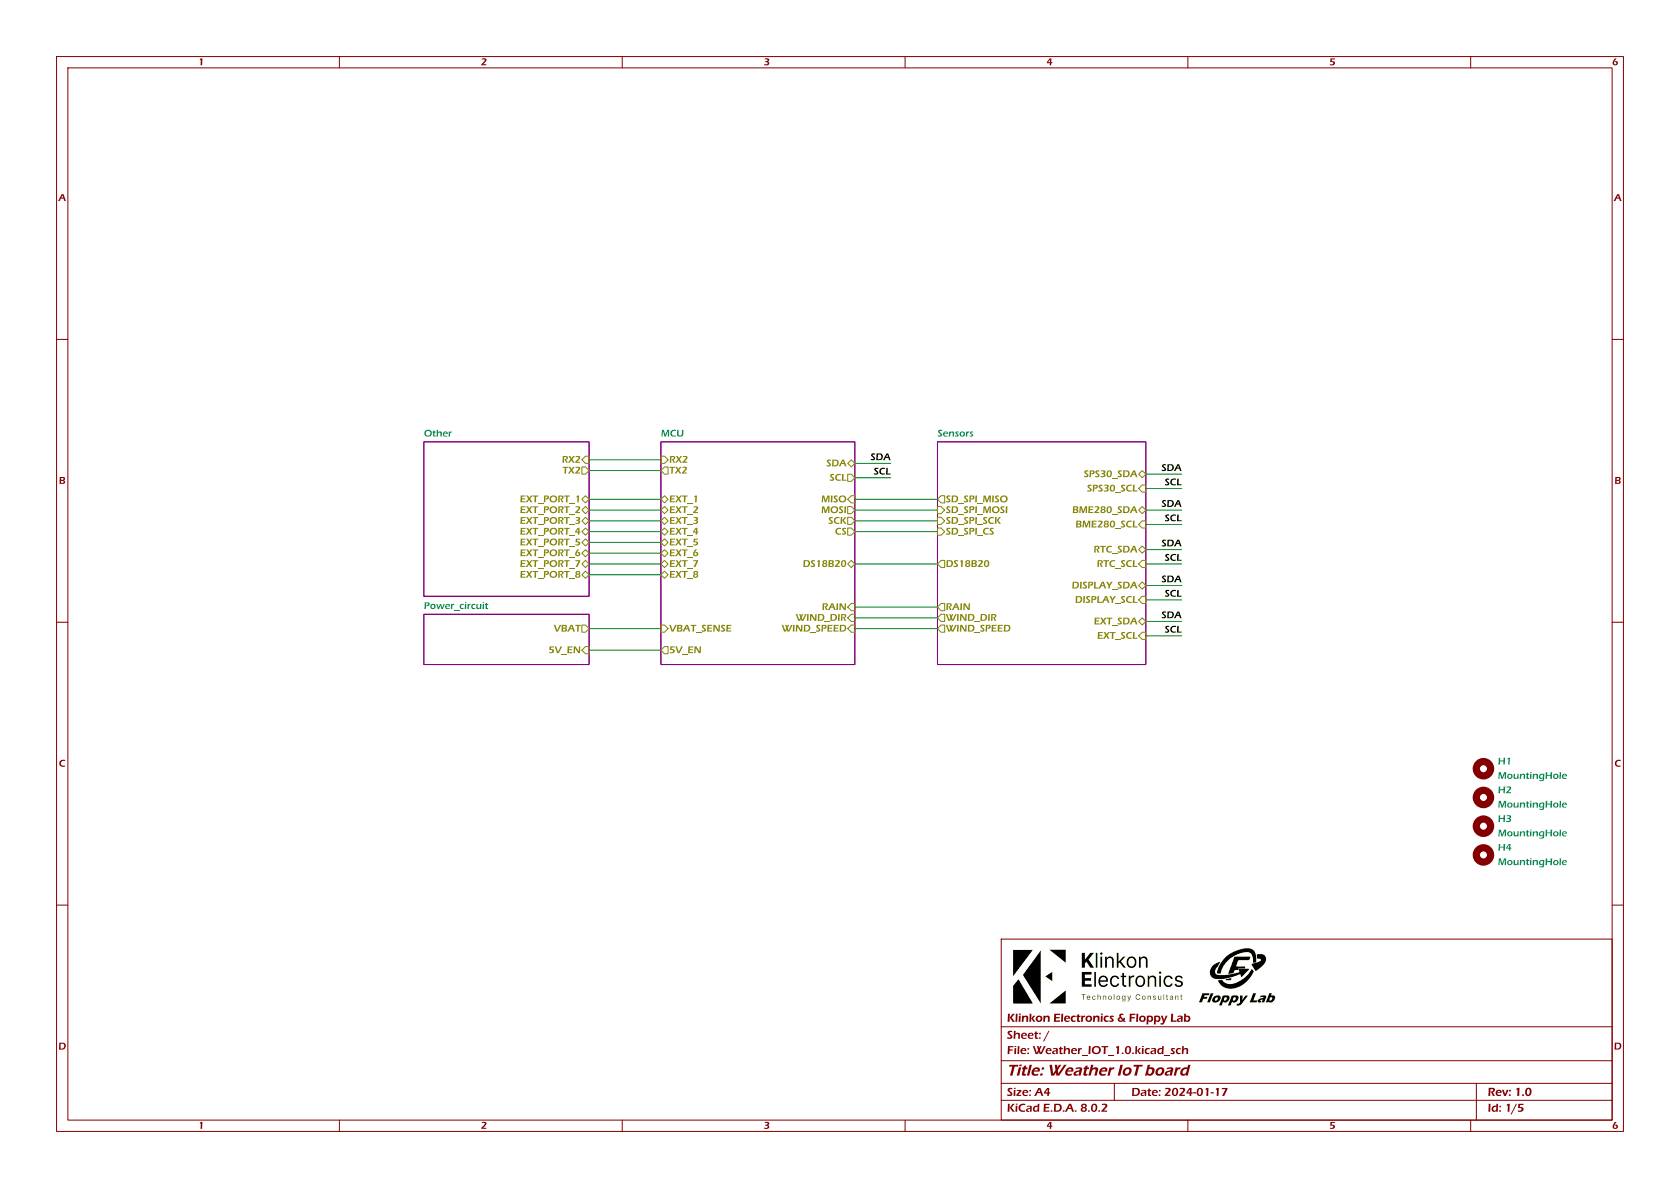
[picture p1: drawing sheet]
(kicad_sch
 (version 20231120)
 (generator "eeschema")
 (generator_version "8.0")
 (paper "A4")
 (title_block
  (title "Weather IoT board")
  (date "2024-01-17")
  (rev "1.0")
  (company "Klinkon Electronics & Floppy Lab"))
 (lib_symbols
  (symbol "Mechanical:MountingHole"
   (pin_names
    (offset 1.016)) (exclude_from_sim no) (in_bom yes) (on_board yes)
   (property "Reference" "H" (at 0 5.08 0) (effects (font (size 1.27 1.27))))
   (property "Value" "MountingHole" (at 0 3.175 0) (effects (font (size 1.27 1.27))))
   (property "Footprint" "" (at 0 0 0) (effects (font (size 1.27 1.27)) (hide yes)))
   (property "Datasheet" "~" (at 0 0 0) (effects (font (size 1.27 1.27)) (hide yes)))
   (property "Description" "Mounting Hole without connection" (at 0 0 0) (effects (font (size 1.27 1.27)) (hide yes)))
   (symbol "MountingHole_0_1"
    (circle (center 0 0) (radius 1.27) (stroke (width 1.27) (type default)) (fill (type none))))))
 (wire
  (pts (xy 151.13 88.265) (xy 165.735 88.265))
  (stroke (width 0) (type default)))
 (wire
  (pts (xy 104.14 81.28) (xy 116.84 81.28))
  (stroke (width 0) (type default)))
 (wire
  (pts (xy 202.565 90.17) (xy 208.915 90.17))
  (stroke (width 0) (type default)))
 (wire
  (pts (xy 202.565 99.695) (xy 208.915 99.695))
  (stroke (width 0) (type default)))
 (wire
  (pts (xy 151.13 92.075) (xy 165.735 92.075))
  (stroke (width 0) (type default)))
 (wire
  (pts (xy 104.14 83.185) (xy 116.84 83.185))
  (stroke (width 0) (type default)))
 (wire
  (pts (xy 104.14 111.125) (xy 116.84 111.125))
  (stroke (width 0) (type default)))
 (wire
  (pts (xy 202.565 106.045) (xy 208.915 106.045))
  (stroke (width 0) (type default)))
 (wire
  (pts (xy 151.13 84.455) (xy 157.48 84.455))
  (stroke (width 0) (type default)))
 (wire
  (pts (xy 151.13 99.695) (xy 165.735 99.695))
  (stroke (width 0) (type default)))
 (wire
  (pts (xy 151.13 90.17) (xy 165.735 90.17))
  (stroke (width 0) (type default)))
 (wire
  (pts (xy 202.565 83.82) (xy 208.915 83.82))
  (stroke (width 0) (type default)))
 (wire
  (pts (xy 151.13 93.98) (xy 165.735 93.98))
  (stroke (width 0) (type default)))
 (wire
  (pts (xy 202.565 103.505) (xy 208.915 103.505))
  (stroke (width 0) (type default)))
 (wire
  (pts (xy 104.14 88.265) (xy 116.84 88.265))
  (stroke (width 0) (type default)))
 (wire
  (pts (xy 202.565 92.71) (xy 208.915 92.71))
  (stroke (width 0) (type default)))
 (wire
  (pts (xy 151.13 81.915) (xy 157.48 81.915))
  (stroke (width 0) (type default)))
 (wire
  (pts (xy 104.14 95.885) (xy 116.84 95.885))
  (stroke (width 0) (type default)))
 (wire
  (pts (xy 104.14 114.935) (xy 116.84 114.935))
  (stroke (width 0) (type default)))
 (wire
  (pts (xy 151.13 107.315) (xy 165.735 107.315))
  (stroke (width 0) (type default)))
 (wire
  (pts (xy 104.14 90.17) (xy 116.84 90.17))
  (stroke (width 0) (type default)))
 (wire
  (pts (xy 104.14 99.695) (xy 116.84 99.695))
  (stroke (width 0) (type default)))
 (wire
  (pts (xy 104.14 101.6) (xy 116.84 101.6))
  (stroke (width 0) (type default)))
 (wire
  (pts (xy 104.14 93.98) (xy 116.84 93.98))
  (stroke (width 0) (type default)))
 (wire
  (pts (xy 104.14 92.075) (xy 116.84 92.075))
  (stroke (width 0) (type default)))
 (wire
  (pts (xy 202.565 112.395) (xy 208.915 112.395))
  (stroke (width 0) (type default)))
 (wire
  (pts (xy 151.13 109.22) (xy 165.735 109.22))
  (stroke (width 0) (type default)))
 (wire
  (pts (xy 104.14 97.79) (xy 116.84 97.79))
  (stroke (width 0) (type default)))
 (wire
  (pts (xy 202.565 86.36) (xy 208.915 86.36))
  (stroke (width 0) (type default)))
 (wire
  (pts (xy 202.565 109.855) (xy 208.915 109.855))
  (stroke (width 0) (type default)))
 (wire
  (pts (xy 151.13 111.125) (xy 165.735 111.125))
  (stroke (width 0) (type default)))
 (wire
  (pts (xy 202.565 97.155) (xy 208.915 97.155))
  (stroke (width 0) (type default)))
 (image
  (at 219.075 172.72)
  (scale 0.0933796)
  (data))
 (image
  (at 194.31 172.72)
  (scale 0.1551)
  (data))
 (label "SCL"
  (at 208.915 99.695 180)
  (fields_autoplaced yes)
  (effects (font (size 1.27 1.27)) (justify right bottom)))
 (label "SDA"
  (at 208.915 90.17 180)
  (fields_autoplaced yes)
  (effects (font (size 1.27 1.27)) (justify right bottom)))
 (label "SDA"
  (at 208.915 109.855 180)
  (fields_autoplaced yes)
  (effects (font (size 1.27 1.27)) (justify right bottom)))
 (label "SCL"
  (at 208.915 86.36 180)
  (fields_autoplaced yes)
  (effects (font (size 1.27 1.27)) (justify right bottom)))
 (label "SDA"
  (at 208.915 83.82 180)
  (fields_autoplaced yes)
  (effects (font (size 1.27 1.27)) (justify right bottom)))
 (label "SCL"
  (at 208.915 92.71 180)
  (fields_autoplaced yes)
  (effects (font (size 1.27 1.27)) (justify right bottom)))
 (label "SDA"
  (at 208.915 103.505 180)
  (fields_autoplaced yes)
  (effects (font (size 1.27 1.27)) (justify right bottom)))
 (label "SDA"
  (at 208.915 97.155 180)
  (fields_autoplaced yes)
  (effects (font (size 1.27 1.27)) (justify right bottom)))
 (label "SDA"
  (at 157.48 81.915 180)
  (fields_autoplaced yes)
  (effects (font (size 1.27 1.27)) (justify right bottom)))
 (label "SCL"
  (at 157.48 84.455 180)
  (fields_autoplaced yes)
  (effects (font (size 1.27 1.27)) (justify right bottom)))
 (label "SCL"
  (at 208.915 106.045 180)
  (fields_autoplaced yes)
  (effects (font (size 1.27 1.27)) (justify right bottom)))
 (label "SCL"
  (at 208.915 112.395 180)
  (fields_autoplaced yes)
  (effects (font (size 1.27 1.27)) (justify right bottom)))
 (symbol
  (lib_id "Mechanical:MountingHole")
  (at 262.255 151.13 0)
  (unit 1)
  (exclude_from_sim no)
  (in_bom no)
  (on_board yes)
  (dnp no)
  (fields_autoplaced yes)
  (property "Reference" "H4" (at 264.795 149.8599 0) (effects (font (size 1.27 1.27)) (justify left)))
  (property "Value" "MountingHole" (at 264.795 152.3999 0) (effects (font (size 1.27 1.27)) (justify left)))
  (property "Footprint" "MountingHole:MountingHole_3.2mm_M3_Pad_Via" (at 262.255 151.13 0) (effects (font (size 1.27 1.27)) (hide yes)))
  (property "Datasheet" "~" (at 262.255 151.13 0) (effects (font (size 1.27 1.27)) (hide yes)))
  (property "Description" "" (at 262.255 151.13 0) (effects (font (size 1.27 1.27)) (hide yes)))
  (property "LCSC-2" "" (at 262.255 151.13 0) (effects (font (size 1.27 1.27)) (hide yes)))
  (property "Campo5" "" (at 262.255 151.13 0) (effects (font (size 1.27 1.27)) (hide yes)))
  (instances (project "ESP32_Weather_Servizio_Meteo_Sovramontino_v0.2" (path "" (reference "H4") (unit 1))) (project "Weather_IOT_1.0" (path "" (reference "H4") (unit 1)))))
 (symbol
  (lib_id "Mechanical:MountingHole")
  (at 262.255 146.05 0)
  (unit 1)
  (exclude_from_sim no)
  (in_bom no)
  (on_board yes)
  (dnp no)
  (fields_autoplaced yes)
  (property "Reference" "H3" (at 264.795 144.7799 0) (effects (font (size 1.27 1.27)) (justify left)))
  (property "Value" "MountingHole" (at 264.795 147.3199 0) (effects (font (size 1.27 1.27)) (justify left)))
  (property "Footprint" "MountingHole:MountingHole_3.2mm_M3_Pad_Via" (at 262.255 146.05 0) (effects (font (size 1.27 1.27)) (hide yes)))
  (property "Datasheet" "~" (at 262.255 146.05 0) (effects (font (size 1.27 1.27)) (hide yes)))
  (property "Description" "" (at 262.255 146.05 0) (effects (font (size 1.27 1.27)) (hide yes)))
  (property "LCSC-2" "" (at 262.255 146.05 0) (effects (font (size 1.27 1.27)) (hide yes)))
  (property "Campo5" "" (at 262.255 146.05 0) (effects (font (size 1.27 1.27)) (hide yes)))
  (instances (project "ESP32_Weather_Servizio_Meteo_Sovramontino_v0.2" (path "" (reference "H3") (unit 1))) (project "Weather_IOT_1.0" (path "" (reference "H3") (unit 1)))))
 (symbol
  (lib_id "Mechanical:MountingHole")
  (at 262.255 140.97 0)
  (unit 1)
  (exclude_from_sim no)
  (in_bom no)
  (on_board yes)
  (dnp no)
  (fields_autoplaced yes)
  (property "Reference" "H2" (at 264.795 139.6999 0) (effects (font (size 1.27 1.27)) (justify left)))
  (property "Value" "MountingHole" (at 264.795 142.2399 0) (effects (font (size 1.27 1.27)) (justify left)))
  (property "Footprint" "MountingHole:MountingHole_3.2mm_M3_Pad_Via" (at 262.255 140.97 0) (effects (font (size 1.27 1.27)) (hide yes)))
  (property "Datasheet" "~" (at 262.255 140.97 0) (effects (font (size 1.27 1.27)) (hide yes)))
  (property "Description" "" (at 262.255 140.97 0) (effects (font (size 1.27 1.27)) (hide yes)))
  (property "LCSC-2" "" (at 262.255 140.97 0) (effects (font (size 1.27 1.27)) (hide yes)))
  (property "Campo5" "" (at 262.255 140.97 0) (effects (font (size 1.27 1.27)) (hide yes)))
  (instances (project "ESP32_Weather_Servizio_Meteo_Sovramontino_v0.2" (path "" (reference "H2") (unit 1))) (project "Weather_IOT_1.0" (path "" (reference "H2") (unit 1)))))
 (symbol
  (lib_id "Mechanical:MountingHole")
  (at 262.255 135.89 0)
  (unit 1)
  (exclude_from_sim no)
  (in_bom no)
  (on_board yes)
  (dnp no)
  (fields_autoplaced yes)
  (property "Reference" "H1" (at 264.795 134.6199 0) (effects (font (size 1.27 1.27)) (justify left)))
  (property "Value" "MountingHole" (at 264.795 137.1599 0) (effects (font (size 1.27 1.27)) (justify left)))
  (property "Footprint" "MountingHole:MountingHole_3.2mm_M3_Pad_Via" (at 262.255 135.89 0) (effects (font (size 1.27 1.27)) (hide yes)))
  (property "Datasheet" "~" (at 262.255 135.89 0) (effects (font (size 1.27 1.27)) (hide yes)))
  (property "Description" "" (at 262.255 135.89 0) (effects (font (size 1.27 1.27)) (hide yes)))
  (property "LCSC-2" "" (at 262.255 135.89 0) (effects (font (size 1.27 1.27)) (hide yes)))
  (property "Campo5" "" (at 262.255 135.89 0) (effects (font (size 1.27 1.27)) (hide yes)))
  (instances (project "ESP32_Weather_Servizio_Meteo_Sovramontino_v0.2" (path "" (reference "H1") (unit 1))) (project "Weather_IOT_1.0" (path "" (reference "H1") (unit 1)))))
 (sheet
  (at 74.93 108.585)
  (size 29.21 8.89)
  (fields_autoplaced yes)
  (stroke (width 0.1524) (type solid))
  (fill (color 0 0 0 0.0000))
  (property "Sheetname" "Power_circuit" (at 74.93 107.8734 0) (effects (font (size 1.27 1.27)) (justify left bottom)))
  (property "Sheetfile" "power.kicad_sch" (at 74.93 118.0596 0) (effects (font (size 1.27 1.27)) (justify left top) (hide yes)))
  (pin "5V_EN" input (at 104.14 114.935 0) (effects (font (size 1.27 1.27)) (justify right)))
  (pin "VBAT" output (at 104.14 111.125 0) (effects (font (size 1.27 1.27)) (justify right))))
 (sheet
  (at 74.93 78.105)
  (size 29.21 27.305)
  (fields_autoplaced yes)
  (stroke (width 0.1524) (type solid))
  (fill (color 0 0 0 0.0000))
  (property "Sheetname" "Other" (at 74.93 77.3934 0) (effects (font (size 1.27 1.27)) (justify left bottom)))
  (property "Sheetfile" "Other.kicad_sch" (at 74.93 105.9946 0) (effects (font (size 1.27 1.27)) (justify left top) (hide yes)))
  (pin "EXT_PORT_3" bidirectional (at 104.14 92.075 0) (effects (font (size 1.27 1.27)) (justify right)))
  (pin "EXT_PORT_1" bidirectional (at 104.14 88.265 0) (effects (font (size 1.27 1.27)) (justify right)))
  (pin "RX2" input (at 104.14 81.28 0) (effects (font (size 1.27 1.27)) (justify right)))
  (pin "TX2" output (at 104.14 83.185 0) (effects (font (size 1.27 1.27)) (justify right)))
  (pin "EXT_PORT_6" bidirectional (at 104.14 97.79 0) (effects (font (size 1.27 1.27)) (justify right)))
  (pin "EXT_PORT_4" bidirectional (at 104.14 93.98 0) (effects (font (size 1.27 1.27)) (justify right)))
  (pin "EXT_PORT_8" bidirectional (at 104.14 101.6 0) (effects (font (size 1.27 1.27)) (justify right)))
  (pin "EXT_PORT_2" bidirectional (at 104.14 90.17 0) (effects (font (size 1.27 1.27)) (justify right)))
  (pin "EXT_PORT_7" bidirectional (at 104.14 99.695 0) (effects (font (size 1.27 1.27)) (justify right)))
  (pin "EXT_PORT_5" bidirectional (at 104.14 95.885 0) (effects (font (size 1.27 1.27)) (justify right))))
 (sheet
  (at 116.84 78.105)
  (size 34.29 39.37)
  (fields_autoplaced yes)
  (stroke (width 0.1524) (type solid))
  (fill (color 0 0 0 0.0000))
  (property "Sheetname" "MCU" (at 116.84 77.3934 0) (effects (font (size 1.27 1.27)) (justify left bottom)))
  (property "Sheetfile" "MCU.kicad_sch" (at 116.84 118.0596 0) (effects (font (size 1.27 1.27)) (justify left top) (hide yes)))
  (pin "EXT_1" bidirectional (at 116.84 88.265 180) (effects (font (size 1.27 1.27)) (justify left)))
  (pin "EXT_2" bidirectional (at 116.84 90.17 180) (effects (font (size 1.27 1.27)) (justify left)))
  (pin "EXT_5" bidirectional (at 116.84 95.885 180) (effects (font (size 1.27 1.27)) (justify left)))
  (pin "EXT_6" bidirectional (at 116.84 97.79 180) (effects (font (size 1.27 1.27)) (justify left)))
  (pin "EXT_3" bidirectional (at 116.84 92.075 180) (effects (font (size 1.27 1.27)) (justify left)))
  (pin "EXT_7" bidirectional (at 116.84 99.695 180) (effects (font (size 1.27 1.27)) (justify left)))
  (pin "EXT_8" bidirectional (at 116.84 101.6 180) (effects (font (size 1.27 1.27)) (justify left)))
  (pin "EXT_4" bidirectional (at 116.84 93.98 180) (effects (font (size 1.27 1.27)) (justify left)))
  (pin "WIND_SPEED" input (at 151.13 111.125 0) (effects (font (size 1.27 1.27)) (justify right)))
  (pin "SCK" output (at 151.13 92.075 0) (effects (font (size 1.27 1.27)) (justify right)))
  (pin "CS" output (at 151.13 93.98 0) (effects (font (size 1.27 1.27)) (justify right)))
  (pin "TX2" output (at 116.84 83.185 180) (effects (font (size 1.27 1.27)) (justify left)))
  (pin "DS18B20" bidirectional (at 151.13 99.695 0) (effects (font (size 1.27 1.27)) (justify right)))
  (pin "RX2" input (at 116.84 81.28 180) (effects (font (size 1.27 1.27)) (justify left)))
  (pin "WIND_DIR" input (at 151.13 109.22 0) (effects (font (size 1.27 1.27)) (justify right)))
  (pin "RAIN" input (at 151.13 107.315 0) (effects (font (size 1.27 1.27)) (justify right)))
  (pin "MISO" input (at 151.13 88.265 0) (effects (font (size 1.27 1.27)) (justify right)))
  (pin "SDA" bidirectional (at 151.13 81.915 0) (effects (font (size 1.27 1.27)) (justify right)))
  (pin "SCL" output (at 151.13 84.455 0) (effects (font (size 1.27 1.27)) (justify right)))
  (pin "MOSI" output (at 151.13 90.17 0) (effects (font (size 1.27 1.27)) (justify right)))
  (pin "5V_EN" output (at 116.84 114.935 180) (effects (font (size 1.27 1.27)) (justify left)))
  (pin "VBAT_SENSE" input (at 116.84 111.125 180) (effects (font (size 1.27 1.27)) (justify left))))
 (sheet
  (at 165.735 78.105)
  (size 36.83 39.37)
  (fields_autoplaced yes)
  (stroke (width 0.1524) (type solid))
  (fill (color 0 0 0 0.0000))
  (property "Sheetname" "Sensors" (at 165.735 77.3934 0) (effects (font (size 1.27 1.27)) (justify left bottom)))
  (property "Sheetfile" "Sensors.kicad_sch" (at 165.735 118.0596 0) (effects (font (size 1.27 1.27)) (justify left top) (hide yes)))
  (pin "RTC_SCL" input (at 202.565 99.695 0) (effects (font (size 1.27 1.27)) (justify right)))
  (pin "SPS30_SCL" input (at 202.565 86.36 0) (effects (font (size 1.27 1.27)) (justify right)))
  (pin "SPS30_SDA" bidirectional (at 202.565 83.82 0) (effects (font (size 1.27 1.27)) (justify right)))
  (pin "RTC_SDA" bidirectional (at 202.565 97.155 0) (effects (font (size 1.27 1.27)) (justify right)))
  (pin "WIND_DIR" output (at 165.735 109.22 180) (effects (font (size 1.27 1.27)) (justify left)))
  (pin "WIND_SPEED" output (at 165.735 111.125 180) (effects (font (size 1.27 1.27)) (justify left)))
  (pin "RAIN" output (at 165.735 107.315 180) (effects (font (size 1.27 1.27)) (justify left)))
  (pin "SD_SPI_MOSI" input (at 165.735 90.17 180) (effects (font (size 1.27 1.27)) (justify left)))
  (pin "SD_SPI_MISO" output (at 165.735 88.265 180) (effects (font (size 1.27 1.27)) (justify left)))
  (pin "SD_SPI_SCK" input (at 165.735 92.075 180) (effects (font (size 1.27 1.27)) (justify left)))
  (pin "SD_SPI_CS" input (at 165.735 93.98 180) (effects (font (size 1.27 1.27)) (justify left)))
  (pin "DS18B20" output (at 165.735 99.695 180) (effects (font (size 1.27 1.27)) (justify left)))
  (pin "BME280_SDA" bidirectional (at 202.565 90.17 0) (effects (font (size 1.27 1.27)) (justify right)))
  (pin "BME280_SCL" input (at 202.565 92.71 0) (effects (font (size 1.27 1.27)) (justify right)))
  (pin "DISPLAY_SCL" input (at 202.565 106.045 0) (effects (font (size 1.27 1.27)) (justify right)))
  (pin "DISPLAY_SDA" bidirectional (at 202.565 103.505 0) (effects (font (size 1.27 1.27)) (justify right)))
  (pin "EXT_SDA" bidirectional (at 202.565 109.855 0) (effects (font (size 1.27 1.27)) (justify right)))
  (pin "EXT_SCL" input (at 202.565 112.395 0) (effects (font (size 1.27 1.27)) (justify right))))
 (sheet_instances
  (path ""
   (page "1"))))
